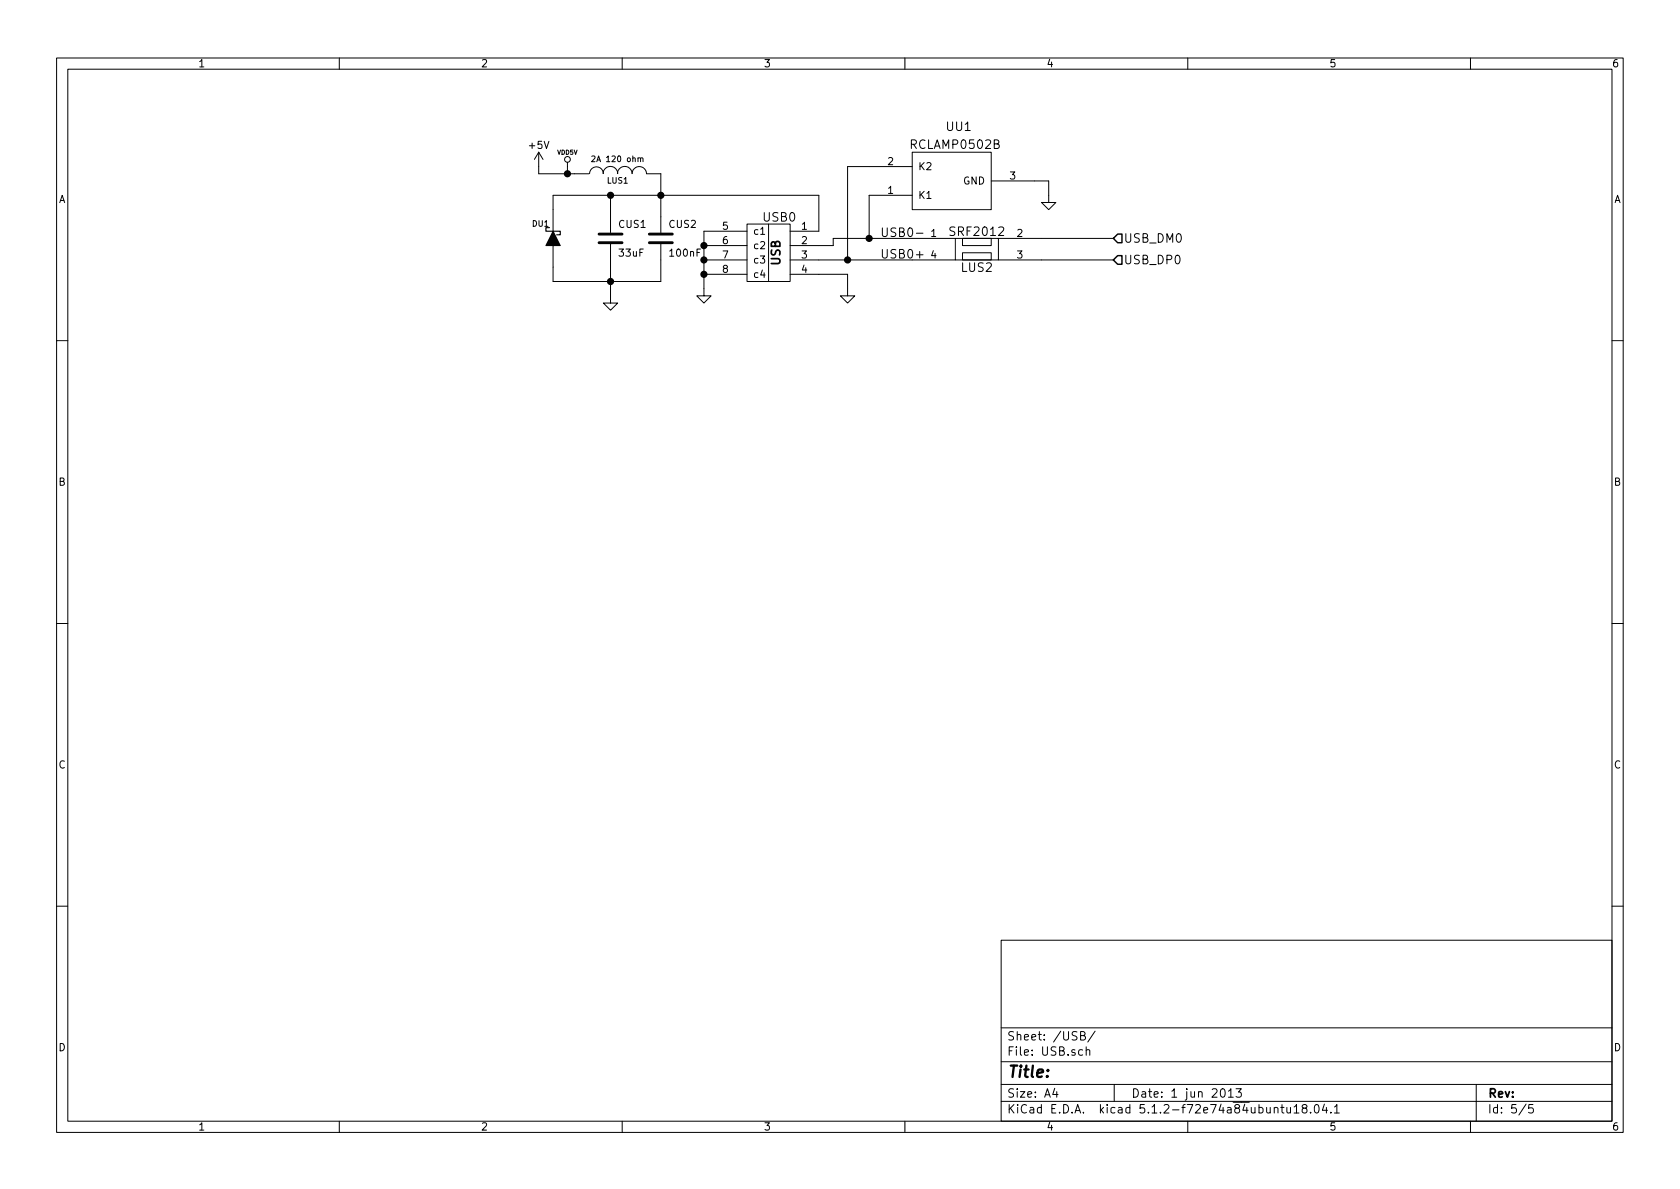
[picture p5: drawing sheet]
<svg xmlns="http://www.w3.org/2000/svg" width="297mm" height="210mm" viewBox="0 0 297 210" stroke-linecap="round" stroke-linejoin="round" font-family="sans-serif">
<g fill="none" stroke="#000" stroke-width=".18">
<path d="M10 10.3h277v189.9h-277zM12 12.2h273v186.1h-273zM60 10.3v1.9M110 10.3v1.9M160 10.3v1.9M210 10.3v1.9M260 10.3v1.9M95.2 26.9v3.8h8.9M95.2 26.9l.8 1.3M95.2 26.9l-.7 1.3M100.3 28.7v2M104.2 30.7a1.22 1.22 0 0 1 1.3-1.2 1.22 1.22 0 0 1 1.2 1.2"/>
<path d="M104.6 27.7l.4-.1 .2 .3-.6 .7h.6M106.6 30.7a1.3 1.3 0 0 1 1.3-1.3 1.3 1.3 0 0 1 1.3 1.3M107.9 34.5v6.6M109.2 30.7a1.3 1.3 0 0 1 1.3-1.3 1.3 1.3 0 0 1 1.3 1.3 1.27 1.27 0 0 1 1.2-1.2 1.27 1.27 0 0 1 1.3 1.2h2.5v10.4M113.3 28.1l.1-.2 .2 .1 .1 .6M132.1 39.6h3.8v10.2h-3.8zM135.9 39.6h3.8v10.2h-3.8M161.3 26.9h14v10.2h-14zM161.3 29.5h-11.4v16.5M161.3 34.5h-7.6v7.7M175.3 32h10.1v3.8h1.3l-1.3 1.3-1.3-1.3h1.3M97.8 40.9v-6.4h47v6.4h-5.1"/>
<path d="M107.9 43.2v10.4h1.3l-1.3 1.3-1.2-1.3h1.2M116.8 43.2v6.6h-19v-6.4M124.5 43.4h7.6M124.5 46h7.6M124.5 48.5h7.6M132.1 40.9h-7.6v11.4h1.2l-1.2 1.3-1.3-1.3h1.3M139.7 48.5h10.2v3.8h1.2l-1.2 1.3-1.3-1.3h1.3M139.7 46h29.2M162 41.2h1.2M162 45.1h1.2M168.9 42.2h7.6v3.8h-7.6zM168.9 42.2h-21.6v1.2h-7.6"/>
<path d="M170.2 44.7h5.1v1.3h-5.1zM170.2 42.2h5.1v1.2h-5.1zM176.5 42.2h20.3M176.5 46h20.3M10 60.2h2M285 60.2h2M10 110.3h2M285 110.3h2M10 160.2h2M177 166.3h108v32h-108zM285 160.2h2M60 198.3v1.9"/>
<path d="M110 198.3v1.9M160 198.3v1.9M177 194.8h108M177 191.8h108M177 187.8h108M177 181.8h108M186.5 192.5l-.4 1h1M186.8 193v1M191.1 183.1h.5l.2-.1v-.3l-.2-.3h-.5v1.5h.5l.3-.3a.41 .41 0 0 0-.3-.5M191.4 185.7l-.4-.1-.3 .3 .1 .6h.6M192 185.7l.3-.1 .3 .1 .1 .9M192 185.1v1.5"/>
<path d="M193.6 182.3l-1.3 2M197 191.8v3M210 198.3v1.9M215.9 192.7l.4-.2a.94 .94 0 0 1 0 1.5l-.5-.3v-.6zM217.2 193l.4-.5v1.5M217.2 194h.9M218.5 192.5h1l-.5 .6 .4 .1v.7l-.2 .1-.7-.1M225.3 196l.1-.1a.37 .37 0 0 1 .6 .1v.8M226.4 195.8h.6M226.7 195.3v1.3l.3 .2M227.5 195.8l.1 .9 .3 .1 .3-.1M228.2 195.8v1"/>
<path d="M228.8 195.8l.4-.5v1.5M228.8 196.8h.9M230.5 196l-.2-.2-.1-.2 .3-.3h.3l.3 .3-.1 .2-.6 .2a.48 .48 0 0 0-.1 .7l.2 .1 .5-.1a.48 .48 0 0 0-.2-.7M231.7 196.7v.1M232.5 195.5l.4-.2a.94 .94 0 0 1 0 1.5l-.5-.3v-.6zM234.2 195.2l-.4 1.1h.9M234.5 195.8v1M235.3 196.7v.1M235.9 195.8l.5-.5v1.5M235.9 196.8h.9M260 198.3v1.9M261 191.8v6.5"/>
<path d="M269.8 195.2l-1.2 2M271 195.3h-.7v.7l.2-.1 .5 .1 .1 .2-.1 .5-.2 .1-.5-.1"/>
<circle cx="100.3" cy="28.2" r=".51"/>
</g>
<g fill="#000" stroke="#000" stroke-width=".25">
<circle cx="100.3" cy="30.7" r=".51"/>
<circle cx="108" cy="34.5" r=".51"/>
<circle cx="116.8" cy="34.5" r=".51"/>
<circle cx="108" cy="49.8" r=".51"/>
<circle cx="124.5" cy="43.4" r=".51"/>
<circle cx="124.5" cy="48.5" r=".51"/>
<circle cx="124.5" cy="46" r=".51"/>
<circle cx="149.9" cy="46" r=".51"/>
<circle cx="153.7" cy="42.2" r=".51"/>
</g>
<path d="M105.9 42.9h4.1M105.9 41.4h4.1M114.8 42.9h4.1M114.8 41.4h4.1" fill="none" stroke="#000" stroke-width=".51"/>
<path d="M97.8 40.9l1.3 2.5h-2.6z" fill="#000" stroke="#000" stroke-width=".18"/>
<path d="M97.2 40.3h-.7v.6h2.6v.6h-.7" fill="none" stroke="#000" stroke-width=".2"/>
<path d="M196.8 42.2l.8-.8h.8v1.5h-.8zM196.8 46l.8-.8h.8v1.5h-.8z" fill="none" stroke="#000" stroke-width=".25"/>
<text font-size="2.8" x="178" y="190.5">Title:</text>
<g font-size="2.1">
<text x="167.4" y="23.2">UU1</text>
<text x="161.2" y="26.3">RCLAMP0502B</text>
<text x="135" y="39.2">USB0</text>
<text x="155.6" y="41.9">USB0-</text>
<text x="168.2" y="41.7">SRF2012</text>
<text x="138" y="46.9" transform="rotate(-90 138 46.9)">USB</text>
<text x="155.6" y="45.7">USB0+</text>
<text x="198.6" y="42.9">USB_DM0</text>
<text x="198.6" y="46.7">USB_DP0</text>
<text x="170" y="48.1">LUS2</text>
<text x="178" y="184">Sheet: /USB/</text>
<text x="178" y="186.7">File: USB.sch</text>
<text x="178" y="196.9">KiCad E.D.A. kicad 5.1.2-f72e74a84ubuntu18.04.1</text>
<text x="178" y="194.1">Size: A4</text>
<text x="200" y="194.1">Date: 1 jun 2013</text>
<text x="263" y="194.1">Rev:</text>
<text x="263" y="196.9">Id: 5/5</text>
</g>
<g font-size="1.8">
<text x="35" y="11.9">1</text>
<text x="85" y="11.9">2</text>
<text x="135" y="11.9">3</text>
<text x="185" y="11.9">4</text>
<text x="235" y="11.9">5</text>
<text x="285" y="11.9">6</text>
<text x="93.6" y="26.3">+5V</text>
<text x="157" y="29.2">2</text>
<text x="10.4" y="35.9">A</text>
<text x="157" y="34.3">1</text>
<text x="162.3" y="35.2">K1</text>
<text x="162.3" y="30.1">K2</text>
<text x="170.3" y="32.6">GND</text>
<text x="178.6" y="31.7">3</text>
<text x="285.4" y="35.9">A</text>
<text x="109.4" y="40.3">CUS1</text>
<text x="118.3" y="40.3">CUS2</text>
<text x="127.8" y="40.6">5</text>
<text x="133.1" y="41.5">c1</text>
<text x="141.8" y="40.6">1</text>
<text x="164.6" y="41.9">1</text>
<text x="179.9" y="41.9">2</text>
<text x="109.6" y="45.4">33uF</text>
<text x="118.6" y="45.4">100nF</text>
<text x="127.8" y="43.2">6</text>
<text x="127.8" y="45.7">7</text>
<text x="133.1" y="44.1">c2</text>
<text x="133.1" y="46.6">c3</text>
<text x="141.8" y="43.2">2</text>
<text x="141.8" y="45.7">3</text>
<text x="164.6" y="45.7">4</text>
<text x="179.9" y="45.7">3</text>
<text x="127.8" y="48.3">8</text>
<text x="133.1" y="49.1">c4</text>
<text x="141.8" y="48.3">4</text>
<text x="10.4" y="85.9">B</text>
<text x="285.4" y="85.9">B</text>
<text x="10.4" y="135.9">C</text>
<text x="285.4" y="135.9">C</text>
<text x="10.4" y="185.9">D</text>
<text x="285.4" y="185.9">D</text>
<text x="35" y="199.9">1</text>
<text x="85" y="199.9">2</text>
<text x="135" y="199.9">3</text>
<text x="185" y="199.9">4</text>
<text x="235" y="199.9">5</text>
<text x="285" y="199.9">6</text>
</g>
<g font-size="1.4">
<text x="105.2" y="28.6">2A 120 ohm</text>
<text x="107.4" y="32.5">LUS1</text>
<text x="94.2" y="40.1">DU1</text>
</g>
<text font-size="1.1" x="98.6" y="27.4">VDD5V</text>
</svg>
